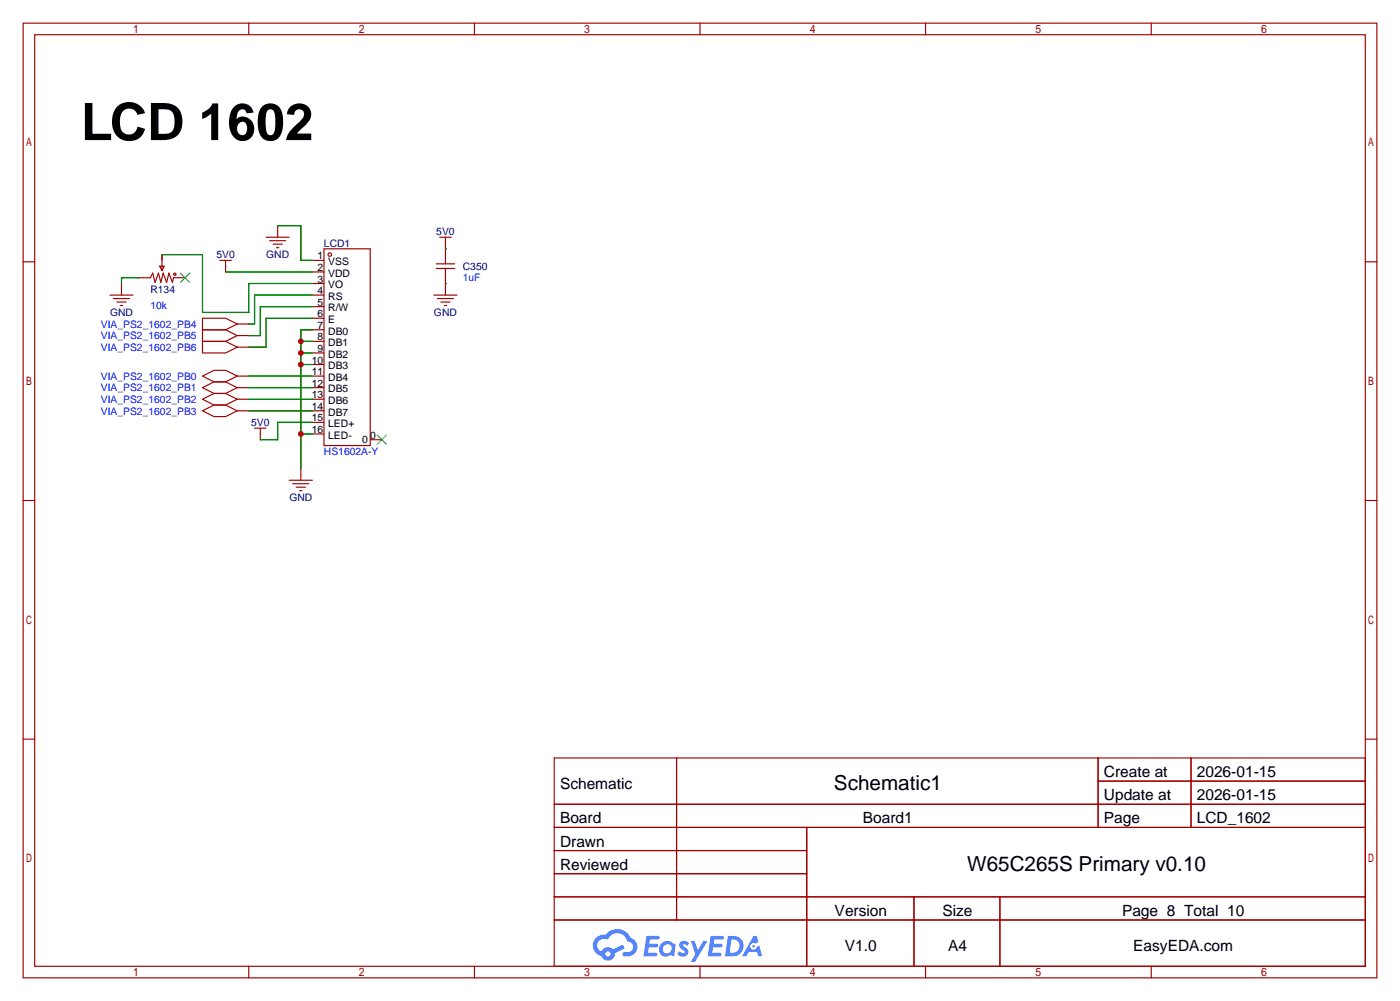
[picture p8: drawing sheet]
<svg xmlns="http://www.w3.org/2000/svg" width="307mm" height="220mm" viewBox="0 0 307 220" stroke-linecap="round" stroke-linejoin="round" font-family="sans-serif">
<g fill="none" stroke="#a10000" stroke-width=".25">
<path d="M5.1 5.1h297.2v209.5h-297.2zM7.6 7.6h292.1v204.5h-292.1zM54.6 5.1v2.5M104.1 5.1v2.5M153.7 5.1v2.5M203.2 5.1v2.5M252.7 5.1v2.5M5.1 57.5h2.5M299.7 57.5h2.6M5.1 109.9h2.5M299.7 109.9h2.6M5.1 162.2h2.5"/>
<path d="M121.7 166.4h178v45.7h-178zM121.7 176.5h178M148.5 166.4v35.5M241.1 166.4v15.2M241.1 171.4h58.6M261.5 166.4v15.2M299.7 162.2h2.6M121.7 181.6h178M121.7 186.7h55.4M121.7 196.8h178M121.7 191.8h55.4M177.1 181.6v30.5"/>
<path d="M200.6 196.8v15.3M219.5 196.8v15.3M54.6 212.1v2.5M104.1 212.1v2.5M121.7 201.9h178M153.7 212.1v2.5M203.2 212.1v2.5M252.7 212.1v2.5"/>
</g>
<g fill="#5487ff">
<path d="M149.4 206.8a1.3 1.3 0 0 1 1.8 .3l-.4 .6a.54 .54 0 0 0-.9-.3l.2 .3a1.28 1.28 0 0 1 .7 2 1.53 1.53 0 0 1-2.1-.3l.5-.6 .8 .4a.31 .31 0 0 0 .3-.2 .31 .31 0 0 0-.3-.4 1.12 1.12 0 0 1-.6-1.8z"/>
<path d="M151.7 206.6h.8l.7 2 1.2-2h.9l-2.7 4.5h-.9l1-1.6z"/>
<path d="M141.9 205.4h2.3a.46 .46 0 0 1 .5 .1 .46 .46 0 0 1 .1 .5l-.4 .2h-1.7l-.2 .9h1.7a.4 .4 0 0 1 .3 .5 .4 .4 0 0 1-.4 .3h-1.7l-.1 1.2h1.3a.46 .46 0 0 1 .5 .1 .46 .46 0 0 1 .1 .5l-.3 .2h-2.6z"/>
<path d="M156 205.4h2.3a.47 .47 0 0 1 .5 .1 .47 .47 0 0 1 .1 .5l-.4 .2h-1.7l-.1 .9h1.6a.4 .4 0 0 1 .3 .5 .4 .4 0 0 1-.4 .3h-1.7l-.1 1.2h1.3a.46 .46 0 0 1 .5 .1 .46 .46 0 0 1 .2 .5l-.4 .2h-2.6z"/>
<path d="M165.4 205.4h.7l.4 1.4-.6 .3a.75 .75 0 0 0-1.2 .3 .75 .75 0 0 0 .5 1.1 .75 .75 0 0 0 1-.7l.5-.3 .6 2.4h-.8l-.3-1h-1.8l-.6 1h-.9z"/>
<path d="M159.8 205.4l-.6 4.5h1.4a2.27 2.27 0 0 0 2.6-2.3 2.27 2.27 0 0 0-2.7-2.2zM160.6 206.2a1.5 1.5 0 0 1 1.8 1.5 1.5 1.5 0 0 1-2 1.4h-.2z"/>
<path d="M145.2 207.1a1.6 1.6 0 0 0-.3 2.2 1.6 1.6 0 0 0 2.3 .2l.8 .4 .3-2.5-.2-.2-.4-.1a1.58 1.58 0 0 0-2.5 0zM145.8 207.6a.98 .98 0 0 1 1.6 .4 .98 .98 0 0 1-1 1.3 .94 .94 0 0 1-.9-.7 .94 .94 0 0 1 .3-1z"/>
<path d="M130.9 205.8a2.37 2.37 0 0 0 1.1 4 1.54 1.54 0 0 0 1.8 1 1.54 1.54 0 0 0 1.2-1.6l2.2-1.1-.5-.7-2.1 1a1.57 1.57 0 0 0-2.6 .5 1.5 1.5 0 0 1-.7-2.1 1.5 1.5 0 0 1 2.2-.5 2.23 2.23 0 0 1 2.2-1.5 2.23 2.23 0 0 1 2 1.9 1.16 1.16 0 0 1 1.3 1.1 1.16 1.16 0 0 1-1.1 1.2h-.7a.47 .47 0 0 0-.6 .4 .47 .47 0 0 0 .5 .5 2.17 2.17 0 0 0 2.5-.9 2.17 2.17 0 0 0-.4-2.7l-.8-.4a3.2 3.2 0 0 0-5.4-.8l-1.1 .1zM132.9 209.4a.6 .6 0 0 1 1.2 0 .6 .6 0 0 1-1.2 0z"/>
<circle cx="165.4" cy="207.7" r=".28"/>
</g>
<g fill="none" stroke="#a10000" stroke-width=".25">
<path d="M35.1 58.4h1l-.5 1zM35.6 55.9v3.5M48.3 57.1h2.5M49.5 57.1v2.6M58.4 52.1h5.1M59.2 52.8h3.5M59.9 53.6h2.1M60.7 54.4h.5M61 49.5v2.6M68.6 57.1h2.5M68.6 59.7h2.5M71.1 54.6h10.2v43.2h-10.2z"/>
<path d="M95.8 57.9h4M95.8 58.9h4M96.5 52.1h2.6M97.8 52.1v5.8M97.8 58.9v5.9M24.1 64.8h5.1M24.9 65.5h3.5M25.7 66.3h2M26.4 67.1h.5M26.7 62.2v2.6M30.5 61h2.5l.5-1.1 .5 2.1 .8-2.1 .5 2.1 .5-2.1 .8 2.1 .5-2.1 .7 2.1 .3-1h2.5M44.4 69.8h5.1l2.6 1.3-2.6 1.3h-5.1z"/>
<path d="M44.4 72.4h5.1l2.6 1.3-2.6 1.2h-5.1zM44.4 74.9h5.1l2.6 1.3-2.6 1.3h-5.1zM52.1 71.1h2.5M52.1 73.7h2.5M52.1 76.2h2.5M68.6 62.2h2.5M68.6 64.8h2.5M68.6 67.3h2.5M68.6 69.8h2.5M68.6 72.4h2.5M68.6 74.9h2.5M68.6 77.5h2.5"/>
<path d="M95.2 64.8h5.1M96 65.5h3.6M96.8 66.3h2M97.5 67.1h.5M44.4 90.2l2.6-1.3h2.5l2.6 1.3-2.6 1.2h-2.5zM44.4 87.6l2.6-1.2h2.5l2.6 1.2-2.6 1.3h-2.5zM44.4 85.1l2.6-1.3h2.5l2.6 1.3-2.6 1.3h-2.5zM44.4 82.5l2.6-1.2h2.5l2.6 1.2-2.6 1.3h-2.5zM52.1 82.5h2.5M52.1 85.1h2.5M52.1 87.6h2.5M52.1 90.2h2.5"/>
<path d="M55.9 94h2.5M57.1 94v2.5M68.6 80h2.5M68.6 82.5h2.5M68.6 85.1h2.5M68.6 87.6h2.5M68.6 90.2h2.5M68.6 92.7h2.5M68.6 95.2h2.5M81.3 96.5h2.5M63.5 105.4h5.1M64.3 106.2h3.5"/>
<path d="M65 106.9h2.1M65.8 107.7h.5M66 102.9v2.5"/>
<circle cx="72.4" cy="55.9" r=".38"/>
<circle cx="38.4" cy="60.2" r=".25"/>
</g>
<path d="M39.6 59.9l2.1 2.1M41.7 59.9l-2.1 2.1M82.8 95.5l2 2M84.8 95.5l-2 2" fill="none" stroke="#3c3" stroke-width=".25"/>
<g fill="none" stroke="#008700" stroke-width=".25">
<path d="M35.6 55.9h8.8v12.7h10.2v-6.4h14M49.5 59.7h19.1M61 49.5h5v7.6h2.6M97.8 54.6h.1M30.5 61h-3.8v1.2M66 77.5h2.6M66 74.9h2.6M68.6 64.8h-12.7v6.3h-1.3M68.6 67.3h-11.5v6.4h-2.5M68.6 69.8h-10.2v6.4h-3.8M68.6 72.4h-2.6v30.5M97.8 62.2h.1"/>
<path d="M54.6 82.5h14M54.6 85.1h14M54.6 87.6h14M54.6 90.2h14M66 95.2h2.6M66 80h2.6M68.6 92.7h-7.6v3.8h-3.9"/>
</g>
<g fill="#c00">
<circle cx="66" cy="95.2" r=".63"/>
<circle cx="66" cy="80" r=".63"/>
<circle cx="66" cy="77.5" r=".63"/>
<circle cx="66" cy="74.9" r=".63"/>
</g>
<text font-size="11.3" x="17.8" y="30.8">LCD 1602</text>
<g font-size="4.5">
<text x="183.1" y="173.4">Schematic1</text>
<text x="212.3" y="191.2">W65C265S Primary v0.10</text>
</g>
<g font-size="3.4">
<text x="122.9" y="173.1">Schematic</text>
<text x="242.3" y="170.6">Create at</text>
<text x="262.7" y="170.6">2026-01-15</text>
<text x="242.3" y="175.6">Update at</text>
<text x="262.7" y="175.6">2026-01-15</text>
<text x="122.9" y="180.7">Board</text>
<text x="122.9" y="185.8">Drawn</text>
<text x="189.4" y="180.7">Board1</text>
<text x="242.3" y="180.7">Page</text>
<text x="262.7" y="180.7">LCD_1602</text>
<text x="122.9" y="190.9">Reviewed</text>
<text x="183.2" y="201">Version</text>
<text x="206.9" y="201">Size</text>
<text x="246.3" y="201">Page 8 Total 10</text>
<text x="185.5" y="208.7">V1.0</text>
<text x="208.1" y="208.7">A4</text>
<text x="248.8" y="208.7">EasyEDA.com</text>
</g>
<g font-size="2.3" fill="#000080">
<text x="95.8" y="51.6">5V0</text>
<text x="47.5" y="56.7">5V0</text>
<text x="58.4" y="56.7">GND</text>
<text x="71.1" y="54.2">LCD1</text>
<text x="101.6" y="59.2">C350</text>
<text x="33" y="64.3">R134</text>
<text x="24.2" y="69.4">GND</text>
<text x="95.3" y="69.4">GND</text>
<text x="55.1" y="93.5">5V0</text>
<text x="63.5" y="110">GND</text>
</g>
<g font-size="2.3">
<text x="69.7" y="56.9">1</text>
<text x="69.7" y="59.5">2</text>
<text x="72.1" y="58.2">VSS</text>
<text x="69.7" y="62">3</text>
<text x="69.7" y="64.5">4</text>
<text x="72.1" y="60.7">VDD</text>
<text x="72.1" y="63.3">VO</text>
<text x="72.1" y="65.8">RS</text>
<text x="69.7" y="67.1">5</text>
<text x="69.7" y="69.6">6</text>
<text x="72.1" y="68.4">R/W</text>
<text x="72.1" y="70.9">E</text>
<text x="69.7" y="72.2">7</text>
<text x="69.7" y="74.7">8</text>
<text x="69.7" y="77.2">9</text>
<text x="72.1" y="73.4">DB0</text>
<text x="72.1" y="76">DB1</text>
<text x="68.5" y="79.8">10</text>
<text x="68.5" y="82.3">11</text>
<text x="72.1" y="78.5">DB2</text>
<text x="72.1" y="81.1">DB3</text>
<text x="72.1" y="83.6">DB4</text>
<text x="68.5" y="84.9">12</text>
<text x="68.5" y="87.4">13</text>
<text x="68.5" y="89.9">14</text>
<text x="72.1" y="86.1">DB5</text>
<text x="72.1" y="88.7">DB6</text>
<text x="68.5" y="92.5">15</text>
<text x="68.5" y="95">16</text>
<text x="72.1" y="91.2">DB7</text>
<text x="72.1" y="93.8">LED+</text>
<text x="72.1" y="96.3">LED-</text>
<text x="79.5" y="97.3">0</text>
<text x="81.3" y="96.3">0</text>
</g>
<g font-size="2.3" fill="#00f">
<text x="101.6" y="61.8">1uF</text>
<text x="22.1" y="71.9">VIA_PS2_1602_PB4</text>
<text x="33" y="67.9">10k</text>
<text x="22.1" y="74.5">VIA_PS2_1602_PB5</text>
<text x="22.1" y="77">VIA_PS2_1602_PB6</text>
<text x="22.1" y="83.4">VIA_PS2_1602_PB0</text>
<text x="22.1" y="88.4">VIA_PS2_1602_PB2</text>
<text x="22.1" y="85.9">VIA_PS2_1602_PB1</text>
<text x="22.1" y="91">VIA_PS2_1602_PB3</text>
<text x="71.1" y="99.9">HS1602A-Y</text>
</g>
</svg>
